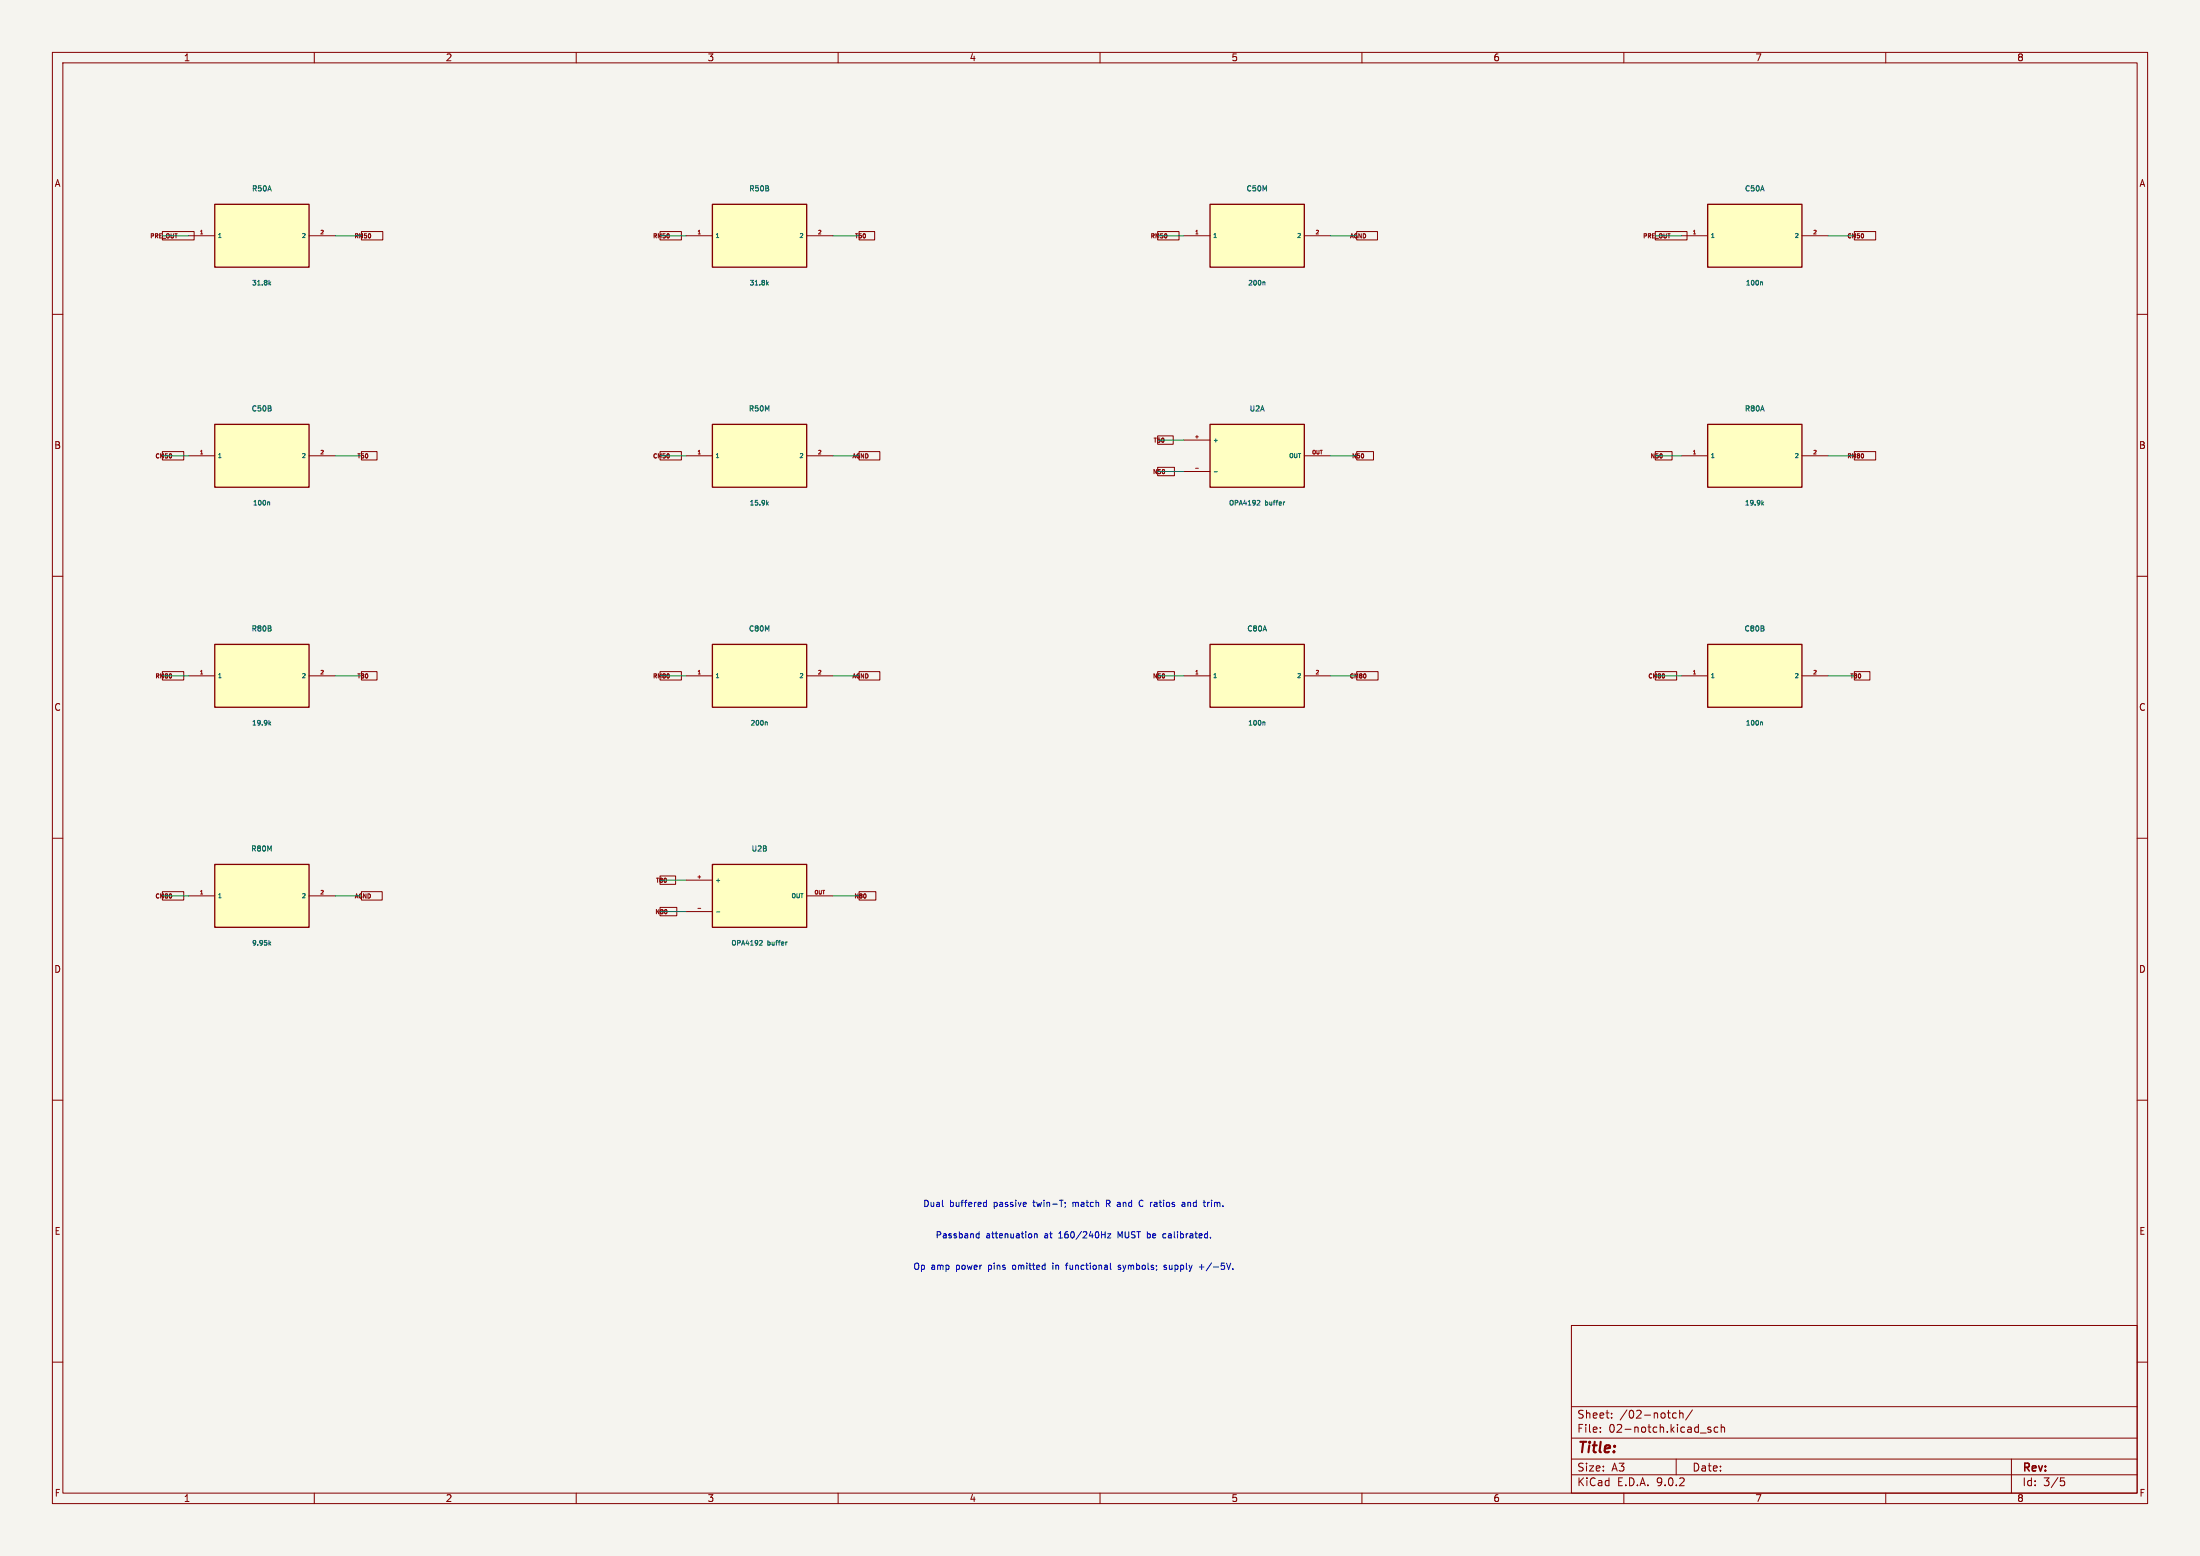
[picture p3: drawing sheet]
(kicad_sch (version 20250114) (generator "eeschema") (paper "A3")
(lib_symbols (symbol "Draft:R" (pin_names (offset 0.5)) (in_bom yes) (on_board yes)
(property "Reference" "U" (at 0 9 0) (effects (font (size 1 1))))
(property "Value" "R" (at 0 7 0) (effects (font (size 1 1))))
(symbol "R_0_1" (rectangle (start -9 6) (end 9 -6) (stroke (width 0.254) (type default)) (fill (type background))))
(symbol "R_1_1"
(pin passive line (at -14 0 0) (length 5) (name "1" (effects (font (size 0.8 0.8)))) (number "1" (effects (font (size 0.7 0.7)))))
(pin passive line (at 14 0 180) (length 5) (name "2" (effects (font (size 0.8 0.8)))) (number "2" (effects (font (size 0.7 0.7)))))))(symbol "Draft:C" (pin_names (offset 0.5)) (in_bom yes) (on_board yes)
(property "Reference" "U" (at 0 9 0) (effects (font (size 1 1))))
(property "Value" "C" (at 0 7 0) (effects (font (size 1 1))))
(symbol "C_0_1" (rectangle (start -9 6) (end 9 -6) (stroke (width 0.254) (type default)) (fill (type background))))
(symbol "C_1_1"
(pin passive line (at -14 0 0) (length 5) (name "1" (effects (font (size 0.8 0.8)))) (number "1" (effects (font (size 0.7 0.7)))))
(pin passive line (at 14 0 180) (length 5) (name "2" (effects (font (size 0.8 0.8)))) (number "2" (effects (font (size 0.7 0.7)))))))(symbol "Draft:OP" (pin_names (offset 0.5)) (in_bom yes) (on_board yes)
(property "Reference" "U" (at 0 9 0) (effects (font (size 1 1))))
(property "Value" "OP" (at 0 7 0) (effects (font (size 1 1))))
(symbol "OP_0_1" (rectangle (start -9 6) (end 9 -6) (stroke (width 0.254) (type default)) (fill (type background))))
(symbol "OP_1_1"
(pin passive line (at -14 3 0) (length 5) (name "+" (effects (font (size 0.8 0.8)))) (number "+" (effects (font (size 0.7 0.7)))))
(pin passive line (at -14 -3 0) (length 5) (name "-" (effects (font (size 0.8 0.8)))) (number "-" (effects (font (size 0.7 0.7)))))
(pin passive line (at 14 0 180) (length 5) (name "OUT" (effects (font (size 0.8 0.8)))) (number "OUT" (effects (font (size 0.7 0.7)))))))(symbol "Draft:INA" (pin_names (offset 0.5)) (in_bom yes) (on_board yes)
(property "Reference" "U" (at 0 9 0) (effects (font (size 1 1))))
(property "Value" "INA" (at 0 7 0) (effects (font (size 1 1))))
(symbol "INA_0_1" (rectangle (start -9 6) (end 9 -6) (stroke (width 0.254) (type default)) (fill (type background))))
(symbol "INA_1_1"
(pin passive line (at -14 4 0) (length 5) (name "IN+" (effects (font (size 0.8 0.8)))) (number "IN+" (effects (font (size 0.7 0.7)))))
(pin passive line (at -14 0 0) (length 5) (name "IN-" (effects (font (size 0.8 0.8)))) (number "IN-" (effects (font (size 0.7 0.7)))))
(pin passive line (at -14 -4 0) (length 5) (name "RG1" (effects (font (size 0.8 0.8)))) (number "RG1" (effects (font (size 0.7 0.7)))))
(pin passive line (at 14 4 180) (length 5) (name "OUT" (effects (font (size 0.8 0.8)))) (number "OUT" (effects (font (size 0.7 0.7)))))
(pin passive line (at 14 0 180) (length 5) (name "REF" (effects (font (size 0.8 0.8)))) (number "REF" (effects (font (size 0.7 0.7)))))
(pin passive line (at 14 -4 180) (length 5) (name "RG2" (effects (font (size 0.8 0.8)))) (number "RG2" (effects (font (size 0.7 0.7)))))))(symbol "Draft:PORT" (pin_names (offset 0.5)) (in_bom yes) (on_board yes)
(property "Reference" "U" (at 0 9 0) (effects (font (size 1 1))))
(property "Value" "PORT" (at 0 7 0) (effects (font (size 1 1))))
(symbol "PORT_0_1" (rectangle (start -9 6) (end 9 -6) (stroke (width 0.254) (type default)) (fill (type background))))
(symbol "PORT_1_1"
(pin passive line (at -14 0 0) (length 5) (name "PIN" (effects (font (size 0.8 0.8)))) (number "PIN" (effects (font (size 0.7 0.7))))))))
(symbol (lib_id "Draft:R") (at 50 45 0) (unit 1) (in_bom yes) (on_board yes) (dnp no) (property "Reference" "R50A" (at 50 36 0) (effects (font (size 1 1)))) (property "Value" "31.8k" (at 50 54 0) (effects (font (size 0.9 0.9)))))
(wire (pts (xy 36 45) (xy 31 45)) (stroke (width 0) (type default)))
(global_label "PRE_OUT" (shape passive) (at 31 45 0) (effects (font (size 0.8 0.8))))
(wire (pts (xy 64 45) (xy 69 45)) (stroke (width 0) (type default)))
(global_label "RM50" (shape passive) (at 69 45 180) (effects (font (size 0.8 0.8))))
(symbol (lib_id "Draft:R") (at 145 45 0) (unit 1) (in_bom yes) (on_board yes) (dnp no) (property "Reference" "R50B" (at 145 36 0) (effects (font (size 1 1)))) (property "Value" "31.8k" (at 145 54 0) (effects (font (size 0.9 0.9)))))
(wire (pts (xy 131 45) (xy 126 45)) (stroke (width 0) (type default)))
(global_label "RM50" (shape passive) (at 126 45 0) (effects (font (size 0.8 0.8))))
(wire (pts (xy 159 45) (xy 164 45)) (stroke (width 0) (type default)))
(global_label "T50" (shape passive) (at 164 45 180) (effects (font (size 0.8 0.8))))
(symbol (lib_id "Draft:C") (at 240 45 0) (unit 1) (in_bom yes) (on_board yes) (dnp no) (property "Reference" "C50M" (at 240 36 0) (effects (font (size 1 1)))) (property "Value" "200n" (at 240 54 0) (effects (font (size 0.9 0.9)))))
(wire (pts (xy 226 45) (xy 221 45)) (stroke (width 0) (type default)))
(global_label "RM50" (shape passive) (at 221 45 0) (effects (font (size 0.8 0.8))))
(wire (pts (xy 254 45) (xy 259 45)) (stroke (width 0) (type default)))
(global_label "AGND" (shape passive) (at 259 45 180) (effects (font (size 0.8 0.8))))
(symbol (lib_id "Draft:C") (at 335 45 0) (unit 1) (in_bom yes) (on_board yes) (dnp no) (property "Reference" "C50A" (at 335 36 0) (effects (font (size 1 1)))) (property "Value" "100n" (at 335 54 0) (effects (font (size 0.9 0.9)))))
(wire (pts (xy 321 45) (xy 316 45)) (stroke (width 0) (type default)))
(global_label "PRE_OUT" (shape passive) (at 316 45 0) (effects (font (size 0.8 0.8))))
(wire (pts (xy 349 45) (xy 354 45)) (stroke (width 0) (type default)))
(global_label "CM50" (shape passive) (at 354 45 180) (effects (font (size 0.8 0.8))))
(symbol (lib_id "Draft:C") (at 50 87 0) (unit 1) (in_bom yes) (on_board yes) (dnp no) (property "Reference" "C50B" (at 50 78 0) (effects (font (size 1 1)))) (property "Value" "100n" (at 50 96 0) (effects (font (size 0.9 0.9)))))
(wire (pts (xy 36 87) (xy 31 87)) (stroke (width 0) (type default)))
(global_label "CM50" (shape passive) (at 31 87 0) (effects (font (size 0.8 0.8))))
(wire (pts (xy 64 87) (xy 69 87)) (stroke (width 0) (type default)))
(global_label "T50" (shape passive) (at 69 87 180) (effects (font (size 0.8 0.8))))
(symbol (lib_id "Draft:R") (at 145 87 0) (unit 1) (in_bom yes) (on_board yes) (dnp no) (property "Reference" "R50M" (at 145 78 0) (effects (font (size 1 1)))) (property "Value" "15.9k" (at 145 96 0) (effects (font (size 0.9 0.9)))))
(wire (pts (xy 131 87) (xy 126 87)) (stroke (width 0) (type default)))
(global_label "CM50" (shape passive) (at 126 87 0) (effects (font (size 0.8 0.8))))
(wire (pts (xy 159 87) (xy 164 87)) (stroke (width 0) (type default)))
(global_label "AGND" (shape passive) (at 164 87 180) (effects (font (size 0.8 0.8))))
(symbol (lib_id "Draft:OP") (at 240 87 0) (unit 1) (in_bom yes) (on_board yes) (dnp no) (property "Reference" "U2A" (at 240 78 0) (effects (font (size 1 1)))) (property "Value" "OPA4192 buffer" (at 240 96 0) (effects (font (size 0.9 0.9)))))
(wire (pts (xy 226 84) (xy 221 84)) (stroke (width 0) (type default)))
(global_label "T50" (shape passive) (at 221 84 0) (effects (font (size 0.8 0.8))))
(wire (pts (xy 226 90) (xy 221 90)) (stroke (width 0) (type default)))
(global_label "N50" (shape passive) (at 221 90 0) (effects (font (size 0.8 0.8))))
(wire (pts (xy 254 87) (xy 259 87)) (stroke (width 0) (type default)))
(global_label "N50" (shape passive) (at 259 87 180) (effects (font (size 0.8 0.8))))
(symbol (lib_id "Draft:R") (at 335 87 0) (unit 1) (in_bom yes) (on_board yes) (dnp no) (property "Reference" "R80A" (at 335 78 0) (effects (font (size 1 1)))) (property "Value" "19.9k" (at 335 96 0) (effects (font (size 0.9 0.9)))))
(wire (pts (xy 321 87) (xy 316 87)) (stroke (width 0) (type default)))
(global_label "N50" (shape passive) (at 316 87 0) (effects (font (size 0.8 0.8))))
(wire (pts (xy 349 87) (xy 354 87)) (stroke (width 0) (type default)))
(global_label "RM80" (shape passive) (at 354 87 180) (effects (font (size 0.8 0.8))))
(symbol (lib_id "Draft:R") (at 50 129 0) (unit 1) (in_bom yes) (on_board yes) (dnp no) (property "Reference" "R80B" (at 50 120 0) (effects (font (size 1 1)))) (property "Value" "19.9k" (at 50 138 0) (effects (font (size 0.9 0.9)))))
(wire (pts (xy 36 129) (xy 31 129)) (stroke (width 0) (type default)))
(global_label "RM80" (shape passive) (at 31 129 0) (effects (font (size 0.8 0.8))))
(wire (pts (xy 64 129) (xy 69 129)) (stroke (width 0) (type default)))
(global_label "T80" (shape passive) (at 69 129 180) (effects (font (size 0.8 0.8))))
(symbol (lib_id "Draft:C") (at 145 129 0) (unit 1) (in_bom yes) (on_board yes) (dnp no) (property "Reference" "C80M" (at 145 120 0) (effects (font (size 1 1)))) (property "Value" "200n" (at 145 138 0) (effects (font (size 0.9 0.9)))))
(wire (pts (xy 131 129) (xy 126 129)) (stroke (width 0) (type default)))
(global_label "RM80" (shape passive) (at 126 129 0) (effects (font (size 0.8 0.8))))
(wire (pts (xy 159 129) (xy 164 129)) (stroke (width 0) (type default)))
(global_label "AGND" (shape passive) (at 164 129 180) (effects (font (size 0.8 0.8))))
(symbol (lib_id "Draft:C") (at 240 129 0) (unit 1) (in_bom yes) (on_board yes) (dnp no) (property "Reference" "C80A" (at 240 120 0) (effects (font (size 1 1)))) (property "Value" "100n" (at 240 138 0) (effects (font (size 0.9 0.9)))))
(wire (pts (xy 226 129) (xy 221 129)) (stroke (width 0) (type default)))
(global_label "N50" (shape passive) (at 221 129 0) (effects (font (size 0.8 0.8))))
(wire (pts (xy 254 129) (xy 259 129)) (stroke (width 0) (type default)))
(global_label "CM80" (shape passive) (at 259 129 180) (effects (font (size 0.8 0.8))))
(symbol (lib_id "Draft:C") (at 335 129 0) (unit 1) (in_bom yes) (on_board yes) (dnp no) (property "Reference" "C80B" (at 335 120 0) (effects (font (size 1 1)))) (property "Value" "100n" (at 335 138 0) (effects (font (size 0.9 0.9)))))
(wire (pts (xy 321 129) (xy 316 129)) (stroke (width 0) (type default)))
(global_label "CM80" (shape passive) (at 316 129 0) (effects (font (size 0.8 0.8))))
(wire (pts (xy 349 129) (xy 354 129)) (stroke (width 0) (type default)))
(global_label "T80" (shape passive) (at 354 129 180) (effects (font (size 0.8 0.8))))
(symbol (lib_id "Draft:R") (at 50 171 0) (unit 1) (in_bom yes) (on_board yes) (dnp no) (property "Reference" "R80M" (at 50 162 0) (effects (font (size 1 1)))) (property "Value" "9.95k" (at 50 180 0) (effects (font (size 0.9 0.9)))))
(wire (pts (xy 36 171) (xy 31 171)) (stroke (width 0) (type default)))
(global_label "CM80" (shape passive) (at 31 171 0) (effects (font (size 0.8 0.8))))
(wire (pts (xy 64 171) (xy 69 171)) (stroke (width 0) (type default)))
(global_label "AGND" (shape passive) (at 69 171 180) (effects (font (size 0.8 0.8))))
(symbol (lib_id "Draft:OP") (at 145 171 0) (unit 1) (in_bom yes) (on_board yes) (dnp no) (property "Reference" "U2B" (at 145 162 0) (effects (font (size 1 1)))) (property "Value" "OPA4192 buffer" (at 145 180 0) (effects (font (size 0.9 0.9)))))
(wire (pts (xy 131 168) (xy 126 168)) (stroke (width 0) (type default)))
(global_label "T80" (shape passive) (at 126 168 0) (effects (font (size 0.8 0.8))))
(wire (pts (xy 131 174) (xy 126 174)) (stroke (width 0) (type default)))
(global_label "N80" (shape passive) (at 126 174 0) (effects (font (size 0.8 0.8))))
(wire (pts (xy 159 171) (xy 164 171)) (stroke (width 0) (type default)))
(global_label "N80" (shape passive) (at 164 171 180) (effects (font (size 0.8 0.8))))
(text "Dual buffered passive twin-T; match R and C ratios and trim." (at 205 230 0) (effects (font (size 1.2 1.2))))
(text "Passband attenuation at 160/240Hz MUST be calibrated." (at 205 236 0) (effects (font (size 1.2 1.2))))
(text "Op amp power pins omitted in functional symbols; supply +/-5V." (at 205 242 0) (effects (font (size 1.2 1.2)))))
